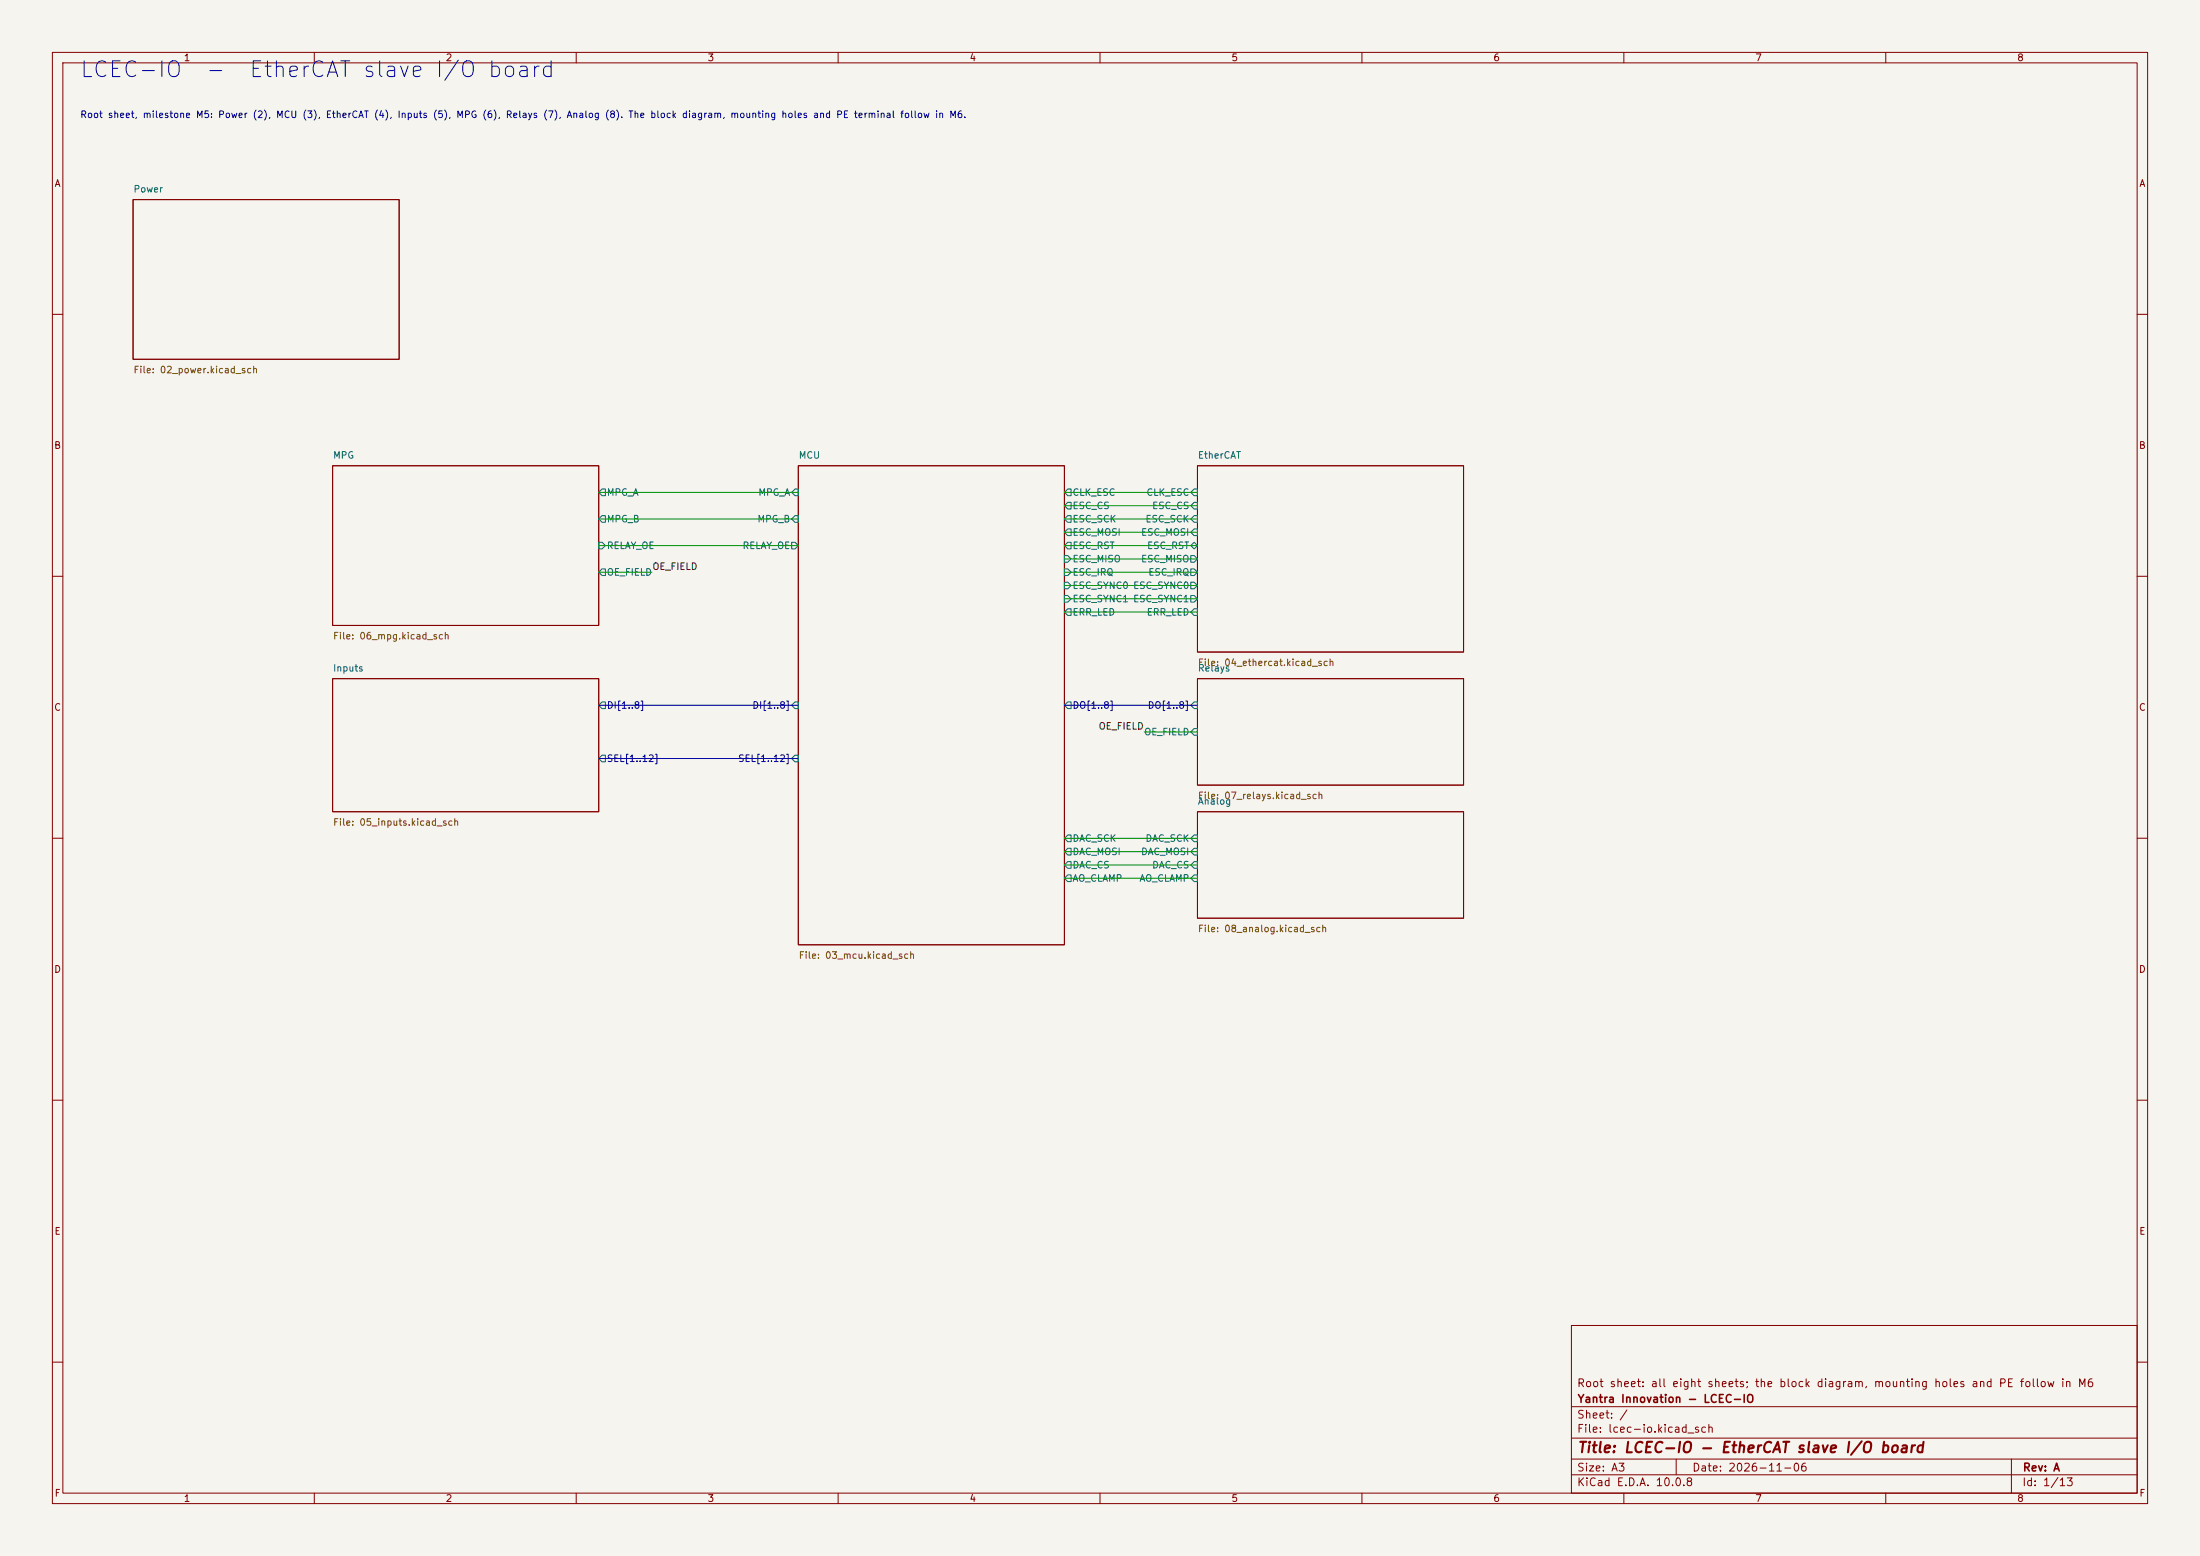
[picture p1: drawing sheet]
(kicad_sch
 (version 20260306)
 (generator "eeschema")
 (generator_version "10.0")
 (paper "A3")
 (title_block
  (title "LCEC-IO - EtherCAT slave I/O board")
  (date "2026-11-06")
  (rev "A")
  (company "Yantra Innovation - LCEC-IO")
  (comment 1 "Root sheet: all eight sheets; the block diagram, mounting holes and PE follow in M6"))
 (lib_symbols)
 (text "LCEC-IO  -  EtherCAT slave I/O board"
  (exclude_from_sim no)
  (at 15.24 15.24 0)
  (effects (font (size 3 3)) (justify left bottom)))
 (text "Root sheet, milestone M5: Power (2), MCU (3), EtherCAT (4), Inputs (5), MPG (6), Relays (7), Analog (8). The block diagram, mounting holes and PE terminal follow in M6."
  (exclude_from_sim no)
  (at 15.24 22.86 0)
  (effects (font (size 1.27 1.27)) (justify left bottom)))
 (wire
  (pts (xy 203.2 101.6) (xy 228.6 101.6))
  (stroke (width 0) (type default)))
 (wire
  (pts (xy 114.3 104.14) (xy 152.4 104.14))
  (stroke (width 0) (type default)))
 (wire
  (pts (xy 114.3 93.98) (xy 152.4 93.98))
  (stroke (width 0) (type default)))
 (wire
  (pts (xy 203.2 165.1) (xy 228.6 165.1))
  (stroke (width 0) (type default)))
 (wire
  (pts (xy 114.3 109.22) (xy 124.46 109.22))
  (stroke (width 0) (type default)))
 (wire
  (pts (xy 203.2 104.14) (xy 228.6 104.14))
  (stroke (width 0) (type default)))
 (wire
  (pts (xy 203.2 109.22) (xy 228.6 109.22))
  (stroke (width 0) (type default)))
 (wire
  (pts (xy 203.2 160.02) (xy 228.6 160.02))
  (stroke (width 0) (type default)))
 (wire
  (pts (xy 203.2 93.98) (xy 228.6 93.98))
  (stroke (width 0) (type default)))
 (wire
  (pts (xy 203.2 114.3) (xy 228.6 114.3))
  (stroke (width 0) (type default)))
 (wire
  (pts (xy 228.6 139.7) (xy 218.44 139.7))
  (stroke (width 0) (type default)))
 (bus
  (pts (xy 114.3 134.62) (xy 152.4 134.62))
  (stroke (width 0) (type default)))
 (wire
  (pts (xy 203.2 162.56) (xy 228.6 162.56))
  (stroke (width 0) (type default)))
 (bus
  (pts (xy 114.3 144.78) (xy 152.4 144.78))
  (stroke (width 0) (type default)))
 (wire
  (pts (xy 203.2 111.76) (xy 228.6 111.76))
  (stroke (width 0) (type default)))
 (wire
  (pts (xy 203.2 99.06) (xy 228.6 99.06))
  (stroke (width 0) (type default)))
 (wire
  (pts (xy 114.3 99.06) (xy 152.4 99.06))
  (stroke (width 0) (type default)))
 (wire
  (pts (xy 203.2 116.84) (xy 228.6 116.84))
  (stroke (width 0) (type default)))
 (wire
  (pts (xy 203.2 167.64) (xy 228.6 167.64))
  (stroke (width 0) (type default)))
 (wire
  (pts (xy 203.2 96.52) (xy 228.6 96.52))
  (stroke (width 0) (type default)))
 (bus
  (pts (xy 203.2 134.62) (xy 228.6 134.62))
  (stroke (width 0) (type default)))
 (wire
  (pts (xy 203.2 106.68) (xy 228.6 106.68))
  (stroke (width 0) (type default)))
 (label "OE_FIELD"
  (at 218.44 139.7 180)
  (effects (font (size 1.27 1.27)) (justify right bottom)))
 (label "OE_FIELD"
  (at 124.46 109.22 0)
  (effects (font (size 1.27 1.27)) (justify left bottom)))
 (sheet
  (at 228.6 88.9)
  (size 50.8 35.56)
  (exclude_from_sim no)
  (in_bom yes)
  (on_board yes)
  (dnp no)
  (fields_autoplaced yes)
  (stroke (width 0.1524) (type solid))
  (fill (color 0 0 0 0))
  (property "Sheetname" "EtherCAT" (at 228.6 87.63 0) (show_name no) (do_not_autoplace no) (effects (font (size 1.27 1.27)) (justify left bottom)))
  (property "Sheetfile" "04_ethercat.kicad_sch" (at 228.6 125.73 0) (show_name no) (do_not_autoplace no) (effects (font (size 1.27 1.27)) (justify left top)))
  (pin "CLK_ESC" input (at 228.6 93.98 180) (effects (font (size 1.27 1.27)) (justify right)))
  (pin "ESC_CS" input (at 228.6 96.52 180) (effects (font (size 1.27 1.27)) (justify right)))
  (pin "ESC_SCK" input (at 228.6 99.06 180) (effects (font (size 1.27 1.27)) (justify right)))
  (pin "ESC_MOSI" input (at 228.6 101.6 180) (effects (font (size 1.27 1.27)) (justify right)))
  (pin "ESC_RST" bidirectional (at 228.6 104.14 180) (effects (font (size 1.27 1.27)) (justify right)))
  (pin "ESC_MISO" output (at 228.6 106.68 180) (effects (font (size 1.27 1.27)) (justify right)))
  (pin "ESC_IRQ" output (at 228.6 109.22 180) (effects (font (size 1.27 1.27)) (justify right)))
  (pin "ESC_SYNC0" output (at 228.6 111.76 180) (effects (font (size 1.27 1.27)) (justify right)))
  (pin "ESC_SYNC1" output (at 228.6 114.3 180) (effects (font (size 1.27 1.27)) (justify right)))
  (pin "ERR_LED" input (at 228.6 116.84 180) (effects (font (size 1.27 1.27)) (justify right))))
 (sheet
  (at 25.4 38.1)
  (size 50.8 30.48)
  (exclude_from_sim no)
  (in_bom yes)
  (on_board yes)
  (dnp no)
  (fields_autoplaced yes)
  (stroke (width 0.1524) (type solid))
  (fill (color 0 0 0 0))
  (property "Sheetname" "Power" (at 25.4 36.83 0) (show_name no) (do_not_autoplace no) (effects (font (size 1.27 1.27)) (justify left bottom)))
  (property "Sheetfile" "02_power.kicad_sch" (at 25.4 69.85 0) (show_name no) (do_not_autoplace no) (effects (font (size 1.27 1.27)) (justify left top))))
 (sheet
  (at 228.6 154.94)
  (size 50.8 20.32)
  (exclude_from_sim no)
  (in_bom yes)
  (on_board yes)
  (dnp no)
  (fields_autoplaced yes)
  (stroke (width 0.1524) (type solid))
  (fill (color 0 0 0 0))
  (property "Sheetname" "Analog" (at 228.6 153.67 0) (show_name no) (do_not_autoplace no) (effects (font (size 1.27 1.27)) (justify left bottom)))
  (property "Sheetfile" "08_analog.kicad_sch" (at 228.6 176.53 0) (show_name no) (do_not_autoplace no) (effects (font (size 1.27 1.27)) (justify left top)))
  (pin "DAC_SCK" input (at 228.6 160.02 180) (effects (font (size 1.27 1.27)) (justify right)))
  (pin "DAC_MOSI" input (at 228.6 162.56 180) (effects (font (size 1.27 1.27)) (justify right)))
  (pin "DAC_CS" input (at 228.6 165.1 180) (effects (font (size 1.27 1.27)) (justify right)))
  (pin "AO_CLAMP" input (at 228.6 167.64 180) (effects (font (size 1.27 1.27)) (justify right))))
 (sheet
  (at 228.6 129.54)
  (size 50.8 20.32)
  (exclude_from_sim no)
  (in_bom yes)
  (on_board yes)
  (dnp no)
  (fields_autoplaced yes)
  (stroke (width 0.1524) (type solid))
  (fill (color 0 0 0 0))
  (property "Sheetname" "Relays" (at 228.6 128.27 0) (show_name no) (do_not_autoplace no) (effects (font (size 1.27 1.27)) (justify left bottom)))
  (property "Sheetfile" "07_relays.kicad_sch" (at 228.6 151.13 0) (show_name no) (do_not_autoplace no) (effects (font (size 1.27 1.27)) (justify left top)))
  (pin "DO[1..8]" input (at 228.6 134.62 180) (effects (font (size 1.27 1.27)) (justify right)))
  (pin "OE_FIELD" input (at 228.6 139.7 180) (effects (font (size 1.27 1.27)) (justify right))))
 (sheet
  (at 63.5 129.54)
  (size 50.8 25.4)
  (exclude_from_sim no)
  (in_bom yes)
  (on_board yes)
  (dnp no)
  (fields_autoplaced yes)
  (stroke (width 0.1524) (type solid))
  (fill (color 0 0 0 0))
  (property "Sheetname" "Inputs" (at 63.5 128.27 0) (show_name no) (do_not_autoplace no) (effects (font (size 1.27 1.27)) (justify left bottom)))
  (property "Sheetfile" "05_inputs.kicad_sch" (at 63.5 156.21 0) (show_name no) (do_not_autoplace no) (effects (font (size 1.27 1.27)) (justify left top)))
  (pin "DI[1..8]" output (at 114.3 134.62 0) (effects (font (size 1.27 1.27)) (justify left)))
  (pin "SEL[1..12]" output (at 114.3 144.78 0) (effects (font (size 1.27 1.27)) (justify left))))
 (sheet
  (at 152.4 88.9)
  (size 50.8 91.44)
  (exclude_from_sim no)
  (in_bom yes)
  (on_board yes)
  (dnp no)
  (fields_autoplaced yes)
  (stroke (width 0.1524) (type solid))
  (fill (color 0 0 0 0))
  (property "Sheetname" "MCU" (at 152.4 87.63 0) (show_name no) (do_not_autoplace no) (effects (font (size 1.27 1.27)) (justify left bottom)))
  (property "Sheetfile" "03_mcu.kicad_sch" (at 152.4 181.61 0) (show_name no) (do_not_autoplace no) (effects (font (size 1.27 1.27)) (justify left top)))
  (pin "MPG_A" input (at 152.4 93.98 180) (effects (font (size 1.27 1.27)) (justify right)))
  (pin "MPG_B" input (at 152.4 99.06 180) (effects (font (size 1.27 1.27)) (justify right)))
  (pin "RELAY_OE" output (at 152.4 104.14 180) (effects (font (size 1.27 1.27)) (justify right)))
  (pin "DI[1..8]" input (at 152.4 134.62 180) (effects (font (size 1.27 1.27)) (justify right)))
  (pin "SEL[1..12]" input (at 152.4 144.78 180) (effects (font (size 1.27 1.27)) (justify right)))
  (pin "CLK_ESC" output (at 203.2 93.98 0) (effects (font (size 1.27 1.27)) (justify left)))
  (pin "ESC_CS" output (at 203.2 96.52 0) (effects (font (size 1.27 1.27)) (justify left)))
  (pin "ESC_SCK" output (at 203.2 99.06 0) (effects (font (size 1.27 1.27)) (justify left)))
  (pin "ESC_MOSI" output (at 203.2 101.6 0) (effects (font (size 1.27 1.27)) (justify left)))
  (pin "ESC_RST" output (at 203.2 104.14 0) (effects (font (size 1.27 1.27)) (justify left)))
  (pin "ESC_MISO" input (at 203.2 106.68 0) (effects (font (size 1.27 1.27)) (justify left)))
  (pin "ESC_IRQ" input (at 203.2 109.22 0) (effects (font (size 1.27 1.27)) (justify left)))
  (pin "ESC_SYNC0" input (at 203.2 111.76 0) (effects (font (size 1.27 1.27)) (justify left)))
  (pin "ESC_SYNC1" input (at 203.2 114.3 0) (effects (font (size 1.27 1.27)) (justify left)))
  (pin "ERR_LED" output (at 203.2 116.84 0) (effects (font (size 1.27 1.27)) (justify left)))
  (pin "DO[1..8]" output (at 203.2 134.62 0) (effects (font (size 1.27 1.27)) (justify left)))
  (pin "DAC_SCK" output (at 203.2 160.02 0) (effects (font (size 1.27 1.27)) (justify left)))
  (pin "DAC_MOSI" output (at 203.2 162.56 0) (effects (font (size 1.27 1.27)) (justify left)))
  (pin "DAC_CS" output (at 203.2 165.1 0) (effects (font (size 1.27 1.27)) (justify left)))
  (pin "AO_CLAMP" output (at 203.2 167.64 0) (effects (font (size 1.27 1.27)) (justify left))))
 (sheet
  (at 63.5 88.9)
  (size 50.8 30.48)
  (exclude_from_sim no)
  (in_bom yes)
  (on_board yes)
  (dnp no)
  (fields_autoplaced yes)
  (stroke (width 0.1524) (type solid))
  (fill (color 0 0 0 0))
  (property "Sheetname" "MPG" (at 63.5 87.63 0) (show_name no) (do_not_autoplace no) (effects (font (size 1.27 1.27)) (justify left bottom)))
  (property "Sheetfile" "06_mpg.kicad_sch" (at 63.5 120.65 0) (show_name no) (do_not_autoplace no) (effects (font (size 1.27 1.27)) (justify left top)))
  (pin "MPG_A" output (at 114.3 93.98 0) (effects (font (size 1.27 1.27)) (justify left)))
  (pin "MPG_B" output (at 114.3 99.06 0) (effects (font (size 1.27 1.27)) (justify left)))
  (pin "RELAY_OE" input (at 114.3 104.14 0) (effects (font (size 1.27 1.27)) (justify left)))
  (pin "OE_FIELD" output (at 114.3 109.22 0) (effects (font (size 1.27 1.27)) (justify left))))
 (sheet_instances
  (path ""
   (page "1"))))
